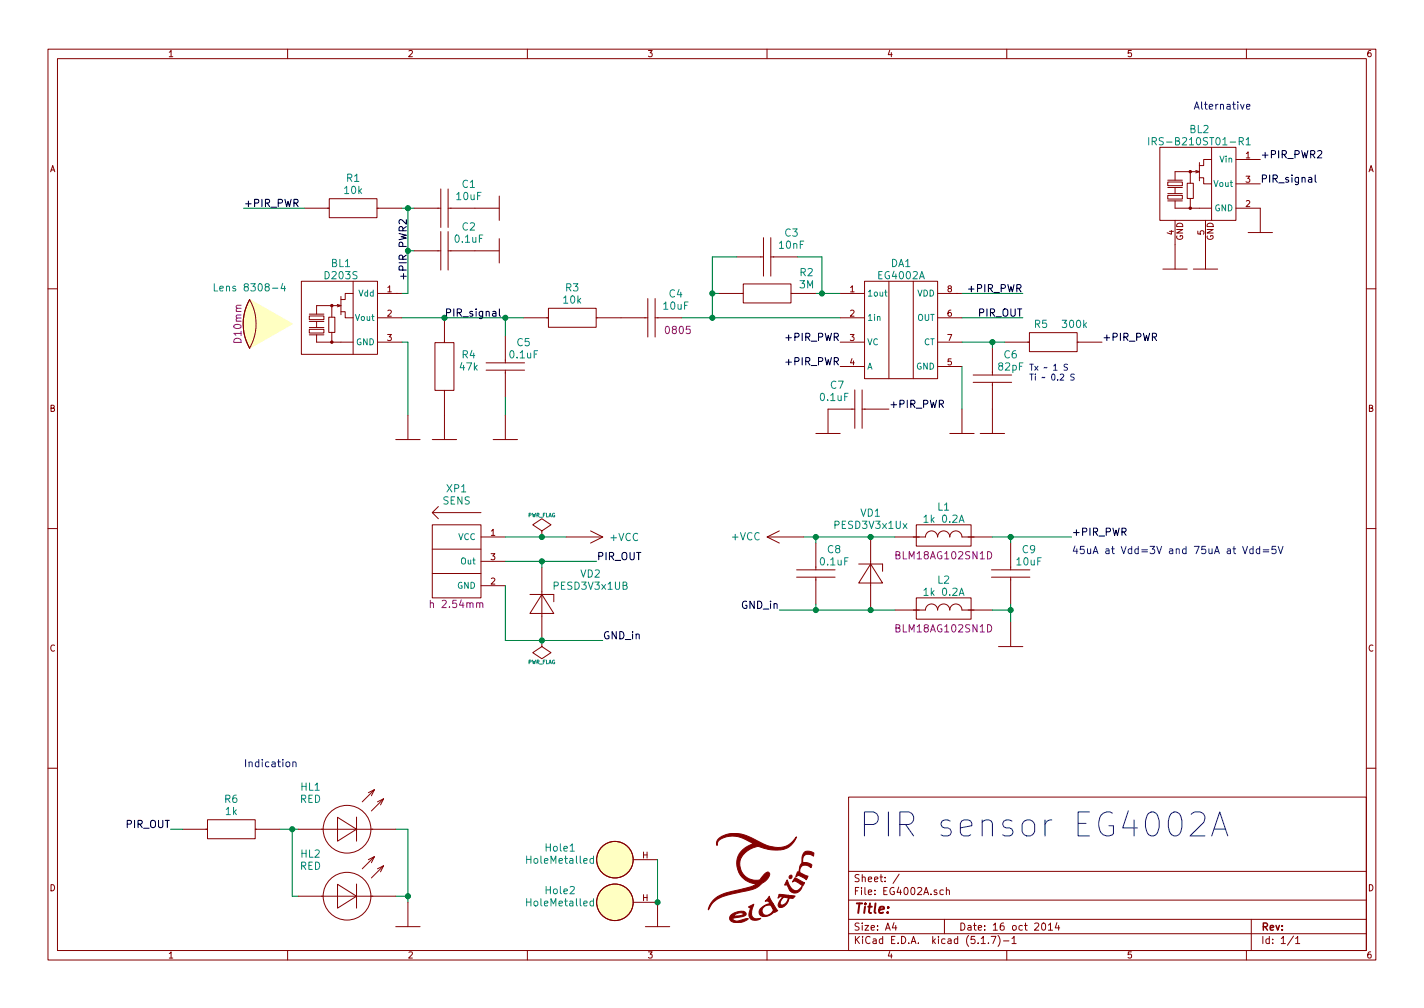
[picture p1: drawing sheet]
EESchema Schematic File Version 4
EELAYER 30 0
EELAYER END
$Descr A4 11693 8268
encoding utf-8
Sheet 1 1
Title ""
Date "16 oct 2014"
Rev ""
Comp ""
Comment1 ""
Comment2 ""
Comment3 ""
Comment4 ""
$EndDescr
$Comp
L Graphics:Eldalim Logo1
U 1 1
P 6250 7200
F 0 "Logo1" H 6250 7750 60  0001 C CNN
F 1 "Eldalim" H 6250 7650 60  0001 C CNN
F 2 "Graphics:Eldalim_10x8" H 6250 7200 60  0001 C CNN
F 3 "" H 6250 7200 60  0000 C CNN
	1    6250 7200
	1    0    0    -1  
$EndComp
$Comp
L PCB_details:HoleMetalled Hole1
U 1 1
P 5050 7050
F 0 "Hole1" H 4600 7150 60  0000 C CNN
F 1 "HoleMetalled" H 4600 7050 60  0000 C CNN
F 2 "PCB_details:Hole_for_M3_small" H 5050 7050 60  0001 C CNN
F 3 "" H 5050 7050 60  0000 C CNN
	1    5050 7050
	1    0    0    -1  
$EndComp
$Comp
L PCB_details:HoleMetalled Hole2
U 1 1
P 5050 7400
F 0 "Hole2" H 4600 7500 60  0000 C CNN
F 1 "HoleMetalled" H 4600 7400 60  0000 C CNN
F 2 "PCB_details:Hole_for_M3_small" H 5050 7400 60  0001 C CNN
F 3 "" H 5050 7400 60  0000 C CNN
	1    5050 7400
	1    0    0    -1  
$EndComp
$Comp
L Power:GND #PWR06
U 1 1
P 5400 7400
F 0 "#PWR06" H 5490 7380 30  0001 C CNN
F 1 "GND" H 5400 7320 30  0001 C CNN
F 2 "" H 5400 7400 60  0001 C CNN
F 3 "" H 5400 7400 60  0001 C CNN
	1    5400 7400
	1    0    0    -1  
$EndComp
Wire Wire Line
	5400 7400 5400 7050
Connection ~ 5400 7400
$Comp
L Opto:Fresnel_Lens_NC Lens1
U 1 1
P 2050 2650
F 0 "Lens1" H 2050 3050 60  0001 C CNN
F 1 "Lens 8308-4" H 2050 2950 60  0000 C CNN
F 2 "Installation:FresnelLens_10mm_8308-4" H 2050 2300 60  0001 C CNN
F 3 "" H 1625 2850 60  0000 C CNN
F 4 "D10mm" V 1950 2650 60  0000 C CNN "Size"
	1    2050 2650
	1    0    0    -1  
$EndComp
$Comp
L Resistors:R_0603 R1
U 1 1
P 2900 1700
F 0 "R1" H 2900 1950 60  0000 C CNN
F 1 "10k" H 2900 1850 60  0000 C CNN
F 2 "Resistors:RES0603" H 2900 1550 60  0001 C CNN
F 3 "" H 2500 1700 60  0000 C CNN
	1    2900 1700
	1    0    0    -1  
$EndComp
Wire Wire Line
	3300 1700 3350 1700
Wire Wire Line
	3350 2050 3400 2050
Connection ~ 3350 2050
Wire Wire Line
	3350 2400 3300 2400
Text Label 3350 2300 1    60   ~ 0
+PIR_PWR2
Wire Wire Line
	3350 3400 3350 2800
Wire Wire Line
	3300 2600 3650 2600
$Comp
L Resistors:R_0603 R4
U 1 1
P 3650 3000
F 0 "R4" V 3550 2800 60  0000 C CNN
F 1 "47k" V 3650 2800 60  0000 C CNN
F 2 "Resistors:RES0603" H 3650 2850 60  0001 C CNN
F 3 "" H 3250 3000 60  0000 C CNN
	1    3650 3000
	0    -1   1    0   
$EndComp
Wire Wire Line
	3350 2800 3300 2800
Text Notes 7050 6875 0    197  ~ 0
PIR sensor EG4002A
Wire Wire Line
	3350 2050 3350 2400
$Comp
L Protection:BLM18AG102 L1
U 1 1
P 7750 4400
F 0 "L1" H 7750 4650 60  0000 C CNN
F 1 "1k 0.2A" H 7750 4550 60  0000 C CNN
F 2 "Inductors:Bead_0603" H 7750 4250 60  0001 C CNN
F 3 "" H 7750 4650 60  0000 C CNN
F 4 "2" H 7350 4650 60  0001 C CNN "SolderPoints"
F 5 "0" H 7350 4550 60  0001 C CNN "SolderPoints_DIP"
F 6 "BLM18AG102SN1D" H 7750 4250 60  0000 C CNN "Type"
	1    7750 4400
	1    0    0    -1  
$EndComp
$Comp
L Capacitors:C_0603 C2
U 1 2
P 3700 2050
F 0 "C2" H 3850 2250 60  0000 C CNN
F 1 "0.1uF" H 3850 2150 60  0000 C CNN
F 2 "Capacitors:CAP0603" H 3900 1950 60  0001 C CNN
F 3 "" H 3700 2300 60  0000 C CNN
	1    3700 2050
	1    0    0    -1  
$EndComp
$Comp
L Capacitors:C_0603 C9
U 1 1
P 8300 4700
F 0 "C9" H 8450 4900 60  0000 C CNN
F 1 "10uF" H 8450 4800 60  0000 C CNN
F 2 "Capacitors:CAP0603" H 8500 4600 60  0001 C CNN
F 3 "" H 8300 4950 60  0000 C CNN
	1    8300 4700
	1    0    0    -1  
$EndComp
Wire Wire Line
	8150 4400 8300 4400
Wire Wire Line
	8300 4450 8300 4400
Connection ~ 8300 4400
Wire Wire Line
	8300 4400 8800 4400
Text Label 8800 4400 0    60   ~ 0
+PIR_PWR
Wire Wire Line
	2500 1700 2000 1700
$Comp
L Capacitors:C_0603 C1
U 1 2
P 3700 1700
F 0 "C1" H 3850 1900 60  0000 C CNN
F 1 "10uF" H 3850 1800 60  0000 C CNN
F 2 "Capacitors:CAP0603" H 3900 1600 60  0001 C CNN
F 3 "" H 3700 1950 60  0000 C CNN
	1    3700 1700
	1    0    0    -1  
$EndComp
Wire Wire Line
	3400 1700 3350 1700
Connection ~ 3350 1700
Wire Wire Line
	3350 1700 3350 2050
Text Label 2000 1700 0    60   ~ 0
+PIR_PWR
$Comp
L Sensors:D203S BL1
U 1 1
P 2800 2600
F 0 "BL1" H 2800 3050 60  0000 C CNN
F 1 "D203S" H 2800 2950 60  0000 C CNN
F 2 "Installation:PIR_D203S_TO5-3" H 2800 2250 60  0001 C CNN
F 3 "" H 2375 2800 60  0000 C CNN
F 4 "0" H 2550 3050 60  0001 C CNN "SolderPoints"
F 5 "3" H 2550 2950 60  0001 C CNN "SolderPoints_DIP"
	1    2800 2600
	1    0    0    -1  
$EndComp
$Comp
L Capacitors:C_0603 C5
U 1 1
P 4150 3000
F 0 "C5" H 4300 3200 60  0000 C CNN
F 1 "0.1uF" H 4300 3100 60  0000 C CNN
F 2 "Capacitors:CAP0603" H 4350 2900 60  0001 C CNN
F 3 "" H 4150 3250 60  0000 C CNN
	1    4150 3000
	1    0    0    -1  
$EndComp
Wire Wire Line
	4150 2750 4150 2600
Wire Wire Line
	3650 2600 4150 2600
Wire Wire Line
	4150 3400 4150 3250
Connection ~ 3650 2600
Text Label 8400 2600 2    60   ~ 0
PIR_OUT
$Comp
L Sensors:EG4002 DA1
U 1 1
P 7400 2700
F 0 "DA1" H 7400 3250 60  0000 C CNN
F 1 "EG4002A" H 7400 3150 60  0000 C CNN
F 2 "SOP,_MSOP,_TSSOP:SOP8" H 7400 2250 60  0001 C CNN
F 3 "" H 6975 3000 60  0000 C CNN
F 4 "8" H 7150 3250 60  0001 C CNN "SolderPoints"
F 5 "0" H 7150 3150 60  0001 C CNN "SolderPoints_DIP"
	1    7400 2700
	1    0    0    -1  
$EndComp
Text Label 7300 3350 0    60   ~ 0
+PIR_PWR
$Comp
L Capacitors:C_0603 C7
U 1 2
P 7100 3350
F 0 "C7" H 6875 3550 60  0000 C CNN
F 1 "0.1uF" H 6850 3450 60  0000 C CNN
F 2 "Capacitors:CAP0603" H 7300 3250 60  0001 C CNN
F 3 "" H 7100 3600 60  0000 C CNN
	1    7100 3350
	1    0    0    -1  
$EndComp
$Comp
L Capacitors:C_0603 C3
U 1 2
P 6350 2100
F 0 "C3" H 6500 2300 60  0000 C CNN
F 1 "10nF" H 6500 2200 60  0000 C CNN
F 2 "Capacitors:CAP0603" H 6550 2000 60  0001 C CNN
F 3 "" H 6350 2350 60  0000 C CNN
	1    6350 2100
	1    0    0    -1  
$EndComp
$Comp
L Resistors:R_0603 R2
U 1 2
P 6450 2650
F 0 "R2" V 6025 2475 60  0000 C CNN
F 1 "3M" V 6125 2475 60  0000 C CNN
F 2 "Resistors:RES0603" H 6450 2500 60  0001 C CNN
F 3 "" H 6050 2650 60  0000 C CNN
	1    6450 2650
	0    -1   1    0   
$EndComp
Wire Wire Line
	6900 2400 6750 2400
Wire Wire Line
	6550 2100 6750 2100
Wire Wire Line
	6750 2100 6750 2400
Connection ~ 6750 2400
Wire Wire Line
	6750 2400 6700 2400
Wire Wire Line
	5900 2400 5850 2400
Wire Wire Line
	5850 2400 5850 2100
Wire Wire Line
	5850 2100 6050 2100
$Comp
L Resistors:R_0603 R3
U 1 2
P 4850 2850
F 0 "R3" V 4350 3000 60  0000 C CNN
F 1 "10k" V 4450 3000 60  0000 C CNN
F 2 "Resistors:RES0603" H 4850 2700 60  0001 C CNN
F 3 "" H 4450 2850 60  0000 C CNN
	1    4850 2850
	0    -1   1    0   
$EndComp
Wire Wire Line
	6900 2600 5850 2600
Wire Wire Line
	5850 2400 5850 2600
Connection ~ 5850 2400
Connection ~ 5850 2600
Wire Wire Line
	5850 2600 5600 2600
Wire Wire Line
	4300 2600 4150 2600
Connection ~ 4150 2600
Text Label 9050 2800 0    60   ~ 0
+PIR_PWR
$Comp
L Capacitors:C_0603 C6
U 1 1
P 8150 3100
F 0 "C6" H 8300 3300 60  0000 C CNN
F 1 "82pF" H 8300 3200 60  0000 C CNN
F 2 "Capacitors:CAP0603" H 8350 3000 60  0001 C CNN
F 3 "" H 8150 3350 60  0000 C CNN
	1    8150 3100
	1    0    0    -1  
$EndComp
$Comp
L Resistors:R_0603 R5
U 1 2
P 8800 3050
F 0 "R5" V 8400 3300 60  0000 C CNN
F 1 "300k" V 8400 3025 60  0000 C CNN
F 2 "Resistors:RES0603" H 8800 2900 60  0001 C CNN
F 3 "" H 8400 3050 60  0000 C CNN
	1    8800 3050
	0    -1   1    0   
$EndComp
Wire Wire Line
	8250 2800 8150 2800
Wire Wire Line
	8150 2850 8150 2800
Connection ~ 8150 2800
Wire Wire Line
	8150 2800 7900 2800
Wire Wire Line
	8400 2600 7900 2600
Text Label 6900 2800 2    60   ~ 0
+PIR_PWR
Wire Wire Line
	7900 2400 8400 2400
Text Label 8400 2400 2    60   ~ 0
+PIR_PWR
Text Label 6900 3000 2    60   ~ 0
+PIR_PWR
Text Notes 8450 3125 0    50   ~ 0
Tx ~~ 1 S\nTi ~~ 0.2 S
$Comp
L Capacitors:C_0805 C4
U 1 2
P 5400 2600
F 0 "C4" H 5550 2800 60  0000 C CNN
F 1 "10uF" H 5550 2700 60  0000 C CNN
F 2 "Capacitors:CAP0805" H 5600 2500 60  0001 C CNN
F 3 "" H 5400 2850 60  0000 C CNN
F 4 "2" H 5300 2800 60  0001 C CNN "SolderPoints"
F 5 "0" H 5300 2700 60  0001 C CNN "SolderPoints_DIP"
F 6 "0805" H 5450 2500 60  0000 L CNN "Size"
	1    5400 2600
	1    0    0    -1  
$EndComp
$Comp
L Power:GND #0101
U 1 1
P 8300 5100
F 0 "#0101" V 8350 5150 60  0001 C CNN
F 1 "GND" V 8350 5050 60  0001 C CNN
F 2 "" H 8300 5100 60  0000 C CNN
F 3 "" H 8300 5100 60  0000 C CNN
	1    8300 5100
	1    0    0    -1  
$EndComp
$Comp
L Power:GND #U0104
U 1 1
P 3650 3400
F 0 "#U0104" V 3700 3450 60  0001 C CNN
F 1 "GND" V 3700 3350 60  0001 C CNN
F 2 "" H 3650 3400 60  0000 C CNN
F 3 "" H 3650 3400 60  0000 C CNN
	1    3650 3400
	1    0    0    -1  
$EndComp
$Comp
L Power:GND #U0105
U 1 1
P 4150 3400
F 0 "#U0105" V 4200 3450 60  0001 C CNN
F 1 "GND" V 4200 3350 60  0001 C CNN
F 2 "" H 4150 3400 60  0000 C CNN
F 3 "" H 4150 3400 60  0000 C CNN
	1    4150 3400
	1    0    0    -1  
$EndComp
$Comp
L Power:GND #U0106
U 1 1
P 6800 3350
F 0 "#U0106" V 6850 3400 60  0001 C CNN
F 1 "GND" V 6850 3300 60  0001 C CNN
F 2 "" H 6800 3350 60  0000 C CNN
F 3 "" H 6800 3350 60  0000 C CNN
	1    6800 3350
	1    0    0    -1  
$EndComp
$Comp
L Power:GND #U0107
U 1 1
P 8150 3350
F 0 "#U0107" V 8200 3400 60  0001 C CNN
F 1 "GND" V 8200 3300 60  0001 C CNN
F 2 "" H 8150 3350 60  0000 C CNN
F 3 "" H 8150 3350 60  0000 C CNN
	1    8150 3350
	1    0    0    -1  
$EndComp
$Comp
L Power:GND #U0108
U 1 1
P 7900 3350
F 0 "#U0108" V 7950 3400 60  0001 C CNN
F 1 "GND" V 7950 3300 60  0001 C CNN
F 2 "" H 7900 3350 60  0000 C CNN
F 3 "" H 7900 3350 60  0000 C CNN
	1    7900 3350
	1    0    0    -1  
$EndComp
Wire Wire Line
	7900 3000 7900 3350
$Comp
L Connectors:for_SENS XP1
U 1 1
P 3750 4600
F 0 "XP1" H 3750 5200 60  0000 C CNN
F 1 "SENS" H 3750 5100 60  0000 C CNN
F 2 "Connectors:for_SENS_PLS-3" H 3750 4250 60  0001 C CNN
F 3 "" H 3750 4250 60  0000 C CNN
F 4 "0" H 3500 5200 60  0001 C CNN "SolderPoints"
F 5 "3" H 3500 5100 60  0001 C CNN "SolderPoints_DIP"
F 6 "h 2.54mm" H 3750 4250 60  0000 C CNN "Step"
	1    3750 4600
	1    0    0    -1  
$EndComp
$Comp
L Protection:BLM18AG102 L2
U 1 1
P 7750 5000
F 0 "L2" H 7750 5250 60  0000 C CNN
F 1 "1k 0.2A" H 7750 5150 60  0000 C CNN
F 2 "Inductors:Bead_0603" H 7750 4850 60  0001 C CNN
F 3 "" H 7750 5250 60  0000 C CNN
F 4 "2" H 7350 5250 60  0001 C CNN "SolderPoints"
F 5 "0" H 7350 5150 60  0001 C CNN "SolderPoints_DIP"
F 6 "BLM18AG102SN1D" H 7750 4850 60  0000 C CNN "Type"
	1    7750 5000
	1    0    0    -1  
$EndComp
$Comp
L Capacitors:C_0603 C8
U 1 1
P 6700 4700
F 0 "C8" H 6850 4900 60  0000 C CNN
F 1 "0.1uF" H 6850 4800 60  0000 C CNN
F 2 "Capacitors:CAP0603" H 6900 4600 60  0001 C CNN
F 3 "" H 6700 4950 60  0000 C CNN
	1    6700 4700
	1    0    0    -1  
$EndComp
$Comp
L Protection:PESD5V0U1UB VD1
U 1 1
P 7150 4700
F 0 "VD1" H 7150 5200 60  0000 C CNN
F 1 "PESD3V3x1Ux" H 7150 5100 60  0000 C CNN
F 2 "Diodes:SOD323+523" H 7550 4800 60  0001 C CNN
F 3 "" V 7150 4400 60  0000 C CNN
F 4 "2" H 7200 5000 60  0001 C CNN "SolderPoints"
F 5 "0" H 7200 4900 60  0001 C CNN "SolderPoints_DIP"
	1    7150 4700
	1    0    0    -1  
$EndComp
Wire Wire Line
	8300 5100 8300 5000
Wire Wire Line
	8150 5000 8300 5000
Connection ~ 8300 5000
Wire Wire Line
	8300 5000 8300 4950
Wire Wire Line
	6700 5000 6700 4950
Wire Wire Line
	6700 4450 6700 4400
$Comp
L Protection:PESD3V3U1UB VD2
U 1 1
P 4450 4950
F 0 "VD2" H 4850 5200 60  0000 C CNN
F 1 "PESD3V3x1UB" H 4850 5100 60  0000 C CNN
F 2 "Diodes:SOD523" H 4850 5050 60  0001 C CNN
F 3 "" V 4450 4650 60  0000 C CNN
F 4 "2" H 4500 5250 60  0001 C CNN "SolderPoints"
F 5 "0" H 4500 5150 60  0001 C CNN "SolderPoints_DIP"
	1    4450 4950
	1    0    0    -1  
$EndComp
Wire Wire Line
	6700 5000 7150 5000
Wire Wire Line
	6700 4400 7150 4400
Connection ~ 7150 4400
Wire Wire Line
	7150 4400 7350 4400
Connection ~ 7150 5000
Wire Wire Line
	7150 5000 7350 5000
Wire Wire Line
	4150 5250 4450 5250
Wire Wire Line
	4150 4800 4150 5250
Connection ~ 4450 5250
Wire Wire Line
	4450 5250 4950 5250
Wire Wire Line
	4150 4600 4450 4600
Wire Wire Line
	4450 4650 4450 4600
Connection ~ 4450 4600
Wire Wire Line
	4450 4600 4900 4600
Wire Wire Line
	4150 4400 4450 4400
$Comp
L Power:+VCC #0102
U 1 1
P 4650 4400
F 0 "#0102" H 4700 4450 60  0001 C CNN
F 1 "+VCC" H 5000 4400 60  0000 L CNN
F 2 "" H 4650 4400 60  0000 C CNN
F 3 "" H 4650 4400 60  0000 C CNN
	1    4650 4400
	1    0    0    -1  
$EndComp
$Comp
L Power:+VCC #U0109
U 1 1
P 6600 4400
F 0 "#U0109" H 6650 4450 60  0001 C CNN
F 1 "+VCC" H 6950 4400 60  0000 L CNN
F 2 "" H 6600 4400 60  0000 C CNN
F 3 "" H 6600 4400 60  0000 C CNN
	1    6600 4400
	-1   0    0    1   
$EndComp
Text Label 4900 4600 0    60   ~ 0
PIR_OUT
Text Label 4950 5250 0    60   ~ 0
GND_in
Text Label 6400 5000 2    60   ~ 0
GND_in
Wire Wire Line
	6700 4400 6600 4400
Connection ~ 6700 4400
Wire Wire Line
	6400 5000 6700 5000
Connection ~ 6700 5000
$Comp
L Power:PWR_FLAG #FLG0101
U 1 1
P 4450 5250
F 0 "#FLG0101" H 4450 5345 30  0001 C CNN
F 1 "PWR_FLAG" H 4450 5430 30  0000 C CNN
F 2 "" H 4450 5250 60  0000 C CNN
F 3 "" H 4450 5250 60  0000 C CNN
	1    4450 5250
	-1   0    0    1   
$EndComp
$Comp
L Power:PWR_FLAG #FLG0102
U 1 1
P 4450 4400
F 0 "#FLG0102" H 4450 4495 30  0001 C CNN
F 1 "PWR_FLAG" H 4450 4580 30  0000 C CNN
F 2 "" H 4450 4400 60  0000 C CNN
F 3 "" H 4450 4400 60  0000 C CNN
	1    4450 4400
	1    0    0    -1  
$EndComp
Connection ~ 4450 4400
Wire Wire Line
	4450 4400 4650 4400
$Comp
L Power:GND #U0101
U 1 1
P 3900 2050
F 0 "#U0101" V 3950 2100 60  0001 C CNN
F 1 "GND" V 3950 2000 60  0001 C CNN
F 2 "" H 3900 2050 60  0000 C CNN
F 3 "" H 3900 2050 60  0000 C CNN
	1    3900 2050
	0    -1   -1   0   
$EndComp
$Comp
L Power:GND #U0102
U 1 1
P 3900 1700
F 0 "#U0102" V 3950 1750 60  0001 C CNN
F 1 "GND" V 3950 1650 60  0001 C CNN
F 2 "" H 3900 1700 60  0000 C CNN
F 3 "" H 3900 1700 60  0000 C CNN
	1    3900 1700
	0    -1   -1   0   
$EndComp
$Comp
L Power:GND #U0103
U 1 1
P 3350 3400
F 0 "#U0103" V 3400 3450 60  0001 C CNN
F 1 "GND" V 3400 3350 60  0001 C CNN
F 2 "" H 3350 3400 60  0000 C CNN
F 3 "" H 3350 3400 60  0000 C CNN
	1    3350 3400
	1    0    0    -1  
$EndComp
Text Label 3650 2600 0    60   ~ 0
PIR_signal
Text Notes 9800 900  0    60   ~ 0
Alternative
Text Label 10350 1500 0    60   ~ 0
PIR_signal
$Comp
L Power:GND #U0110
U 1 1
P 10350 1700
F 0 "#U0110" V 10400 1750 60  0001 C CNN
F 1 "GND" V 10400 1650 60  0001 C CNN
F 2 "" H 10350 1700 60  0000 C CNN
F 3 "" H 10350 1700 60  0000 C CNN
	1    10350 1700
	1    0    0    -1  
$EndComp
$Comp
L Power:GND #U0111
U 1 1
P 9650 2000
F 0 "#U0111" V 9700 2050 60  0001 C CNN
F 1 "GND" V 9700 1950 60  0001 C CNN
F 2 "" H 9650 2000 60  0000 C CNN
F 3 "" H 9650 2000 60  0000 C CNN
	1    9650 2000
	1    0    0    -1  
$EndComp
$Comp
L Power:GND #U0112
U 1 1
P 9900 2000
F 0 "#U0112" V 9950 2050 60  0001 C CNN
F 1 "GND" V 9950 1950 60  0001 C CNN
F 2 "" H 9900 2000 60  0000 C CNN
F 3 "" H 9900 2000 60  0000 C CNN
	1    9900 2000
	1    0    0    -1  
$EndComp
Text Label 10350 1300 0    60   ~ 0
+PIR_PWR2
$Comp
L Sensors:IRS-B210ST01-R1 BL2
U 1 1
P 9850 1500
F 0 "BL2" H 9850 1950 60  0000 C CNN
F 1 "IRS-B210ST01-R1" H 9850 1850 60  0000 C CNN
F 2 "Installation:PIR_IRS-B210ST01" H 9850 1150 60  0001 C CNN
F 3 "" H 9425 1700 60  0000 C CNN
F 4 "5" H 9400 1950 60  0001 C CNN "SolderPoints"
F 5 "0" H 9400 1850 60  0001 C CNN "SolderPoints_DIP"
	1    9850 1500
	1    0    0    -1  
$EndComp
Text Notes 8800 4550 0    60   ~ 0
45uA at Vdd=3V and 75uA at Vdd=5V
$Comp
L LED:LED_0805 HL1
U 1 2
P 2850 6800
F 0 "HL1" H 2550 7150 60  0000 C CNN
F 1 "RED" H 2550 7050 60  0000 C CNN
F 2 "LEDs:LED0805" H 2500 6950 60  0001 C CNN
F 3 "" H 2550 7150 60  0000 C CNN
F 4 "2" H 2250 7150 60  0001 C CNN "SolderPoints"
F 5 "0" H 2250 7050 60  0001 C CNN "SolderPoints_DIP"
F 6 "text" H 3050 6650 60  0001 L CNN "Comment"
	1    2850 6800
	1    0    0    -1  
$EndComp
$Comp
L Power:GND #0103
U 1 1
P 3350 7400
F 0 "#0103" V 3400 7450 60  0001 C CNN
F 1 "GND" V 3400 7350 60  0001 C CNN
F 2 "" H 3350 7400 60  0000 C CNN
F 3 "" H 3350 7400 60  0000 C CNN
	1    3350 7400
	1    0    0    -1  
$EndComp
$Comp
L LED:LED_0805 HL2
U 1 2
P 2850 7350
F 0 "HL2" H 2550 7700 60  0000 C CNN
F 1 "RED" H 2550 7600 60  0000 C CNN
F 2 "LEDs:LED0805" H 2500 7500 60  0001 C CNN
F 3 "" H 2550 7700 60  0000 C CNN
F 4 "2" H 2250 7700 60  0001 C CNN "SolderPoints"
F 5 "0" H 2250 7600 60  0001 C CNN "SolderPoints_DIP"
F 6 "text" H 3050 7200 60  0001 L CNN "Comment"
	1    2850 7350
	1    0    0    -1  
$EndComp
Wire Wire Line
	3250 7350 3350 7350
Wire Wire Line
	3350 7350 3350 7400
Wire Wire Line
	3350 7350 3350 6800
Wire Wire Line
	3350 6800 3250 6800
Connection ~ 3350 7350
$Comp
L Resistors:R_0603 R6
U 1 2
P 2050 7050
F 0 "R6" V 1550 7200 60  0000 C CNN
F 1 "1k" V 1650 7200 60  0000 C CNN
F 2 "Resistors:RES0603" H 2050 6900 60  0001 C CNN
F 3 "" H 1650 7050 60  0000 C CNN
	1    2050 7050
	0    -1   1    0   
$EndComp
Text Label 1400 6800 2    60   ~ 0
PIR_OUT
Wire Wire Line
	2450 7350 2400 7350
Wire Wire Line
	2400 7350 2400 6800
Wire Wire Line
	2400 6800 2450 6800
Wire Wire Line
	2400 6800 2300 6800
Connection ~ 2400 6800
Wire Wire Line
	1500 6800 1400 6800
Text Notes 2000 6300 0    60   ~ 0
Indication
$EndSCHEMATC
